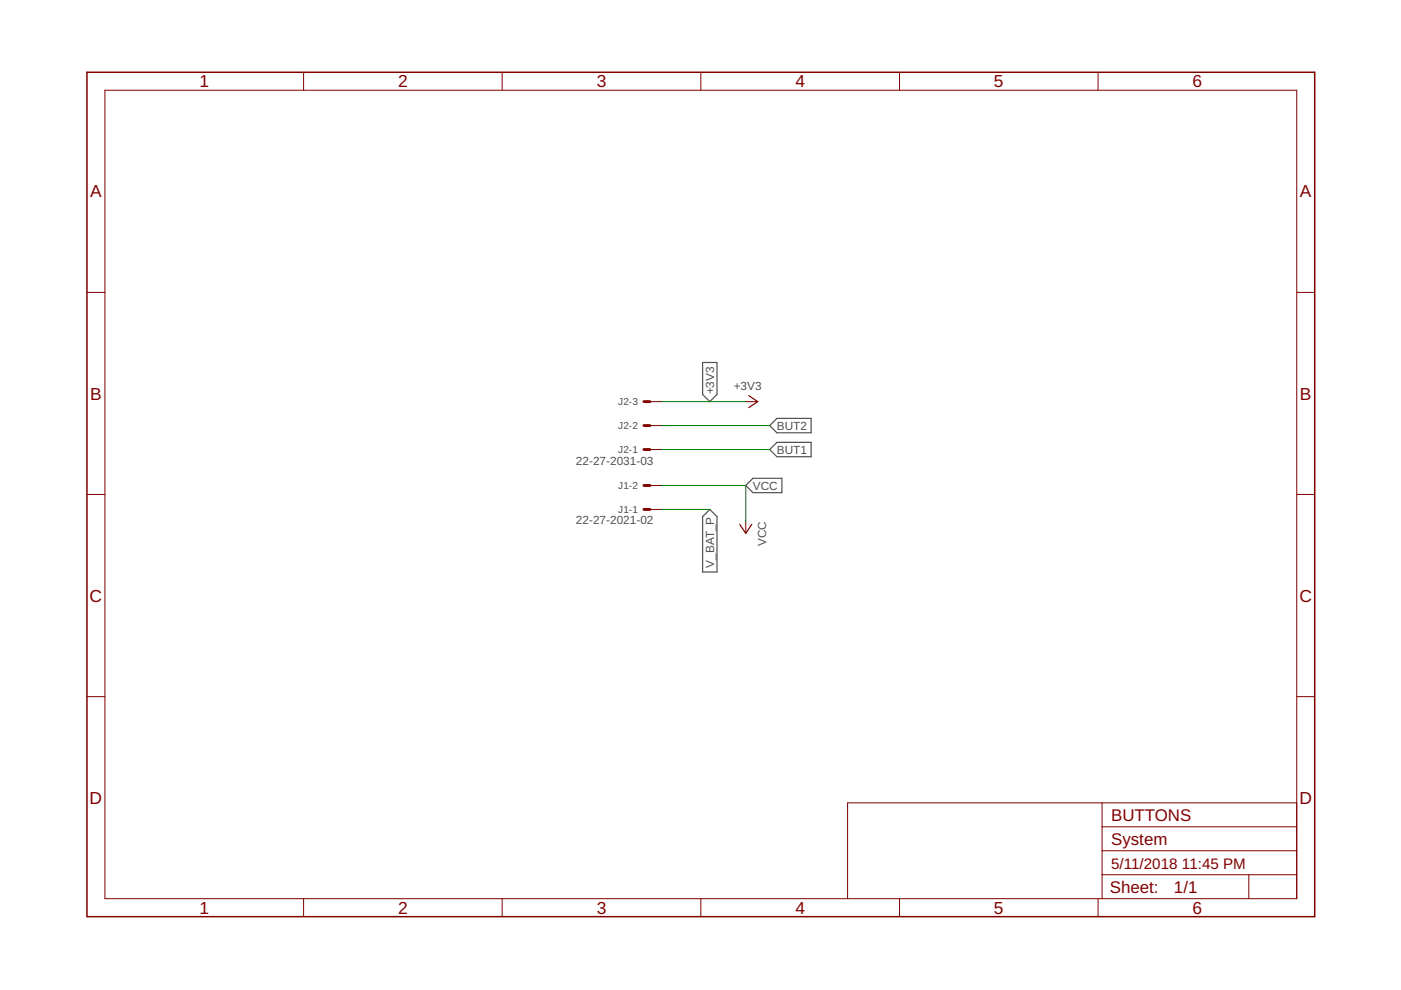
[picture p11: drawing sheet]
<svg xmlns="http://www.w3.org/2000/svg" width="297mm" height="210mm" viewBox="0 0 297 210" stroke-linecap="round" stroke-linejoin="round" font-family="sans-serif">
<path d="M149 76.9h3v6.7l-1.5 1.6-1.5-1.6zM163.2 95.3l1.5-1.5h7.3v3h-7.3zM163.2 90.2l1.5-1.5h7.3v3.1h-7.3zM150.5 108l1.5 1.5v11.8h-3v-11.8zM158.1 102.9l1.5-1.5h6.2v3.1h-6.2z" fill="none" stroke="#505050" stroke-width=".25"/>
<path d="M158.7 83.9l2 1.3-2 1.2M156.8 111.2l1.3 1.9 1.3-1.9" fill="none" stroke="#800000" stroke-width=".25"/>
<g fill="none" stroke="#800000" stroke-width=".21">
<path d="M22.2 19.1h252.7v171.4h-252.7zM64.4 15.3v3.8M106.5 15.3v3.8M148.6 15.3v3.8M190.7 15.3v3.8M232.8 15.3v3.8M18.4 62h3.8M274.9 62h3.8M137.8 85.2h2.5M137.8 95.3h2.5M137.8 90.2h2.5M158.1 85.2h2.6"/>
<path d="M18.4 104.8h3.8M137.8 108h2.5M137.8 102.9h2.5M158.1 110.6v2.5M274.9 104.8h3.8M18.4 147.7h3.8M274.9 147.7h3.8M233.7 170.2v20.3M233.7 175.3h41.2M274.9 170.2h-95.2v20.3M64.4 190.5v3.9M106.5 190.5v3.9"/>
<path d="M148.6 190.5v3.9M190.7 190.5v3.9M232.8 190.5v3.9M233.7 185.5h41.2M233.7 180.4h41.2M264.8 185.5v5"/>
</g>
<path d="M18.4 15.3h260.3v179.1h-260.3z" fill="none" stroke="#800000" stroke-width=".32"/>
<path d="M136.5 95.3h1.3M136.5 90.2h1.3M136.5 85.2h1.3M136.5 108h1.3M136.5 102.9h1.3" fill="none" stroke="#800000" stroke-width=".61"/>
<path d="M140.3 85.2h17.8M140.3 90.2h22.9M140.3 95.3h22.9M140.3 108h10.2M140.3 102.9h17.8v7.7" fill="none" stroke="#008000" stroke-width=".21"/>
<g font-size="3.7" fill="#800000">
<text x="42.3" y="18.5">1</text>
<text x="84.4" y="18.5">2</text>
<text x="126.5" y="18.5">3</text>
<text x="168.6" y="18.5">4</text>
<text x="210.7" y="18.5">5</text>
<text x="252.9" y="18.5">6</text>
<text x="19.1" y="41.9">A</text>
<text x="275.6" y="41.9">A</text>
<text x="19.1" y="84.7">B</text>
<text x="275.6" y="84.7">B</text>
<text x="19" y="127.6">C</text>
<text x="275.5" y="127.6">C</text>
<text x="19" y="170.4">D</text>
<text x="275.5" y="170.4">D</text>
<text x="42.3" y="193.7">1</text>
<text x="84.4" y="193.7">2</text>
<text x="126.5" y="193.7">3</text>
<text x="168.6" y="193.7">4</text>
<text x="210.7" y="193.7">5</text>
<text x="252.9" y="193.7">6</text>
</g>
<g font-size="3.6" fill="#800000">
<text x="235.6" y="174">BUTTONS</text>
<text x="235.6" y="179.1">System</text>
<text x="235.3" y="189.4">Sheet:</text>
<text x="248.9" y="189.3">1/1</text>
</g>
<g font-size="3.2" fill="#800000">
<text x="235.6" y="184.2">5/11/2018</text>
<text x="250.6" y="184.2">11:45 PM</text>
</g>
<g font-size="2.5" fill="#505050">
<text x="151.4" y="83.6" transform="rotate(-90 151.4 83.6)">+3V3</text>
<text x="155.6" y="82.6">+3V3</text>
<text x="164.7" y="91.1">BUT2</text>
<text x="122.1" y="98.5">22-27-2031-03</text>
<text x="164.7" y="96.2">BUT1</text>
<text x="159.6" y="103.8">VCC</text>
<text x="122.1" y="111.2">22-27-2021-02</text>
<text x="162.4" y="115.8" transform="rotate(-90 162.4 115.8)">VCC</text>
<text x="151.4" y="120.4" transform="rotate(-90 151.4 120.4)">V_BAT_P</text>
</g>
<g font-size="2.1" fill="#505050">
<text x="131.1" y="85.9">J2-3</text>
<text x="131.1" y="91">J2-2</text>
<text x="131.1" y="96.1">J2-1</text>
<text x="131.1" y="103.7">J1-2</text>
<text x="131.1" y="108.8">J1-1</text>
</g>
</svg>
